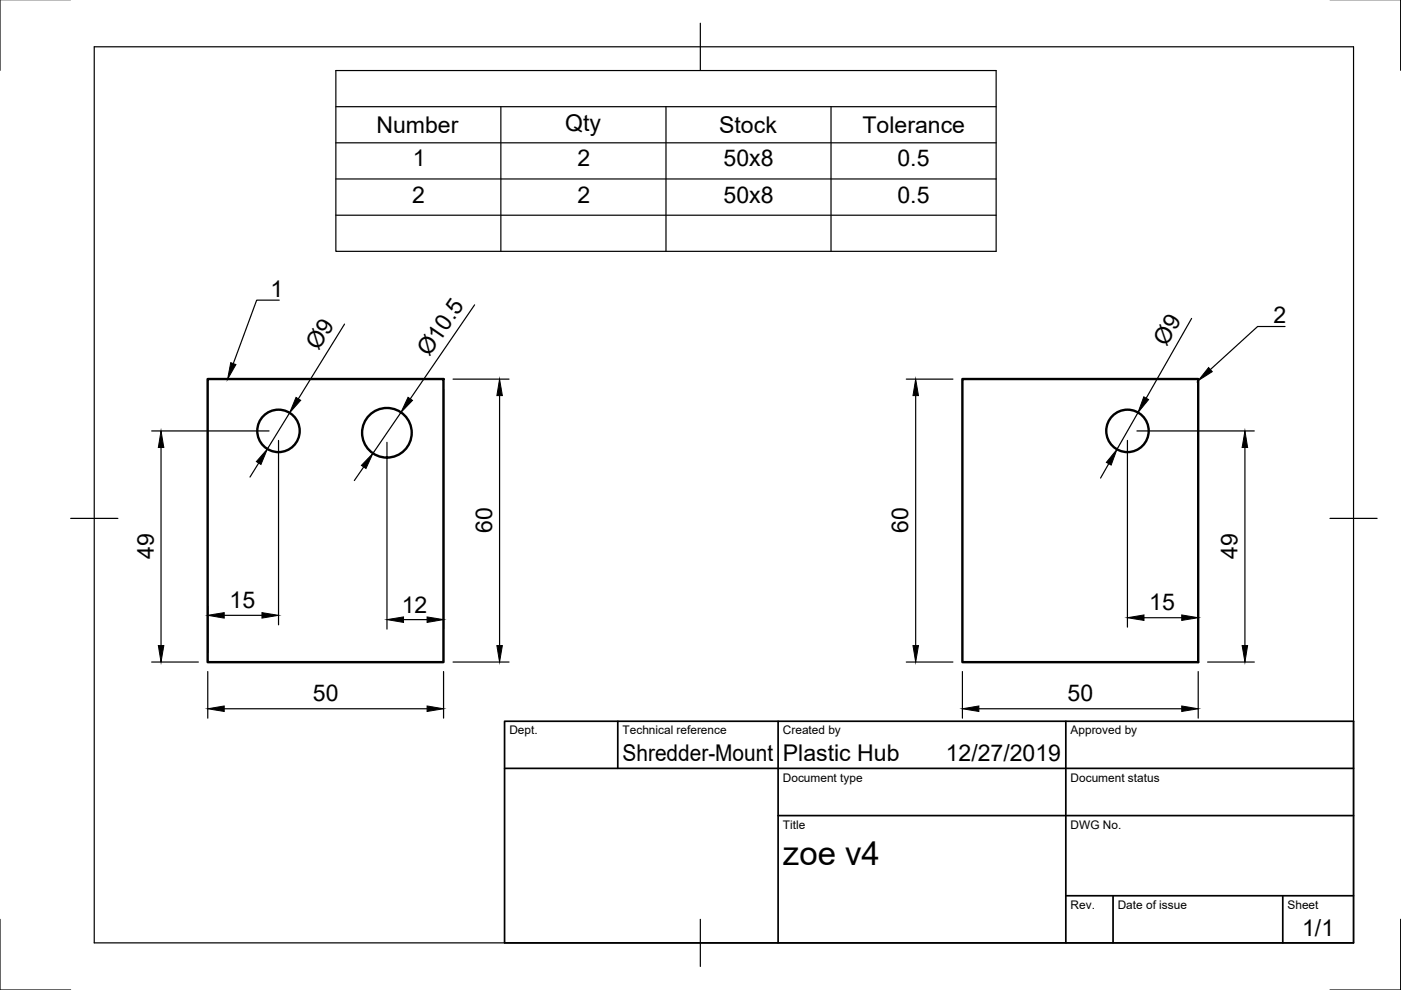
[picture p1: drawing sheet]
<svg xmlns="http://www.w3.org/2000/svg" width="297mm" height="210mm" viewBox="0 0 297 210" stroke-linecap="round" stroke-linejoin="round" font-family="sans-serif">
<!-- layer: Visible -->
<g fill="none" stroke="#000" stroke-width=".51">
<path d="M44 80.4h50v60h-50zM204 80.4h50v60h-50z"/>
<circle cx="59" cy="91.4" r="4.5"/>
<circle cx="82" cy="91.8" r="5.3"/>
<circle cx="239" cy="91.4" r="4.5"/>
</g>
<!-- layer: Border -->
<path d="M0 -.1v15M297 -.1v15M20 9.9h267v190h-267zM148.5 4.9v10M15 109.9h10M282 109.9h10M0 194.9v15h15M148.5 194.9v10M297 194.9v15h-15" fill="none" stroke="#000" stroke-width=".25"/>
<!-- layer: TitleBlock -->
<path d="M107 152.9h180v47h-180zM131 152.9v10M165 152.9v47M226 152.9v47M107 162.9h180M165 172.9h122M226 189.9h61M236 189.9v10M272 189.9v10" fill="none" stroke="#000" stroke-width=".36"/>
<!-- layer: Dimensions -->
<g fill="none" stroke="#000" stroke-width=".25">
<path d="M73 68.7l-9.8 15.9M100.6 64.6l-13.6 20M252.6 67.5l-9.6 16.9M32.2 91.4h24.8M34.1 94.9v42M54.8 98.2l-1.8 2.9M59.1 93.4v39.1M61.4 87.5l-4.7 7.7M77.1 99l-2 2.9M82 93.8v39.6M85 87.5l-5.9 8.6M94 82.4v51"/>
<path d="M96.1 80.4h11.8M105.9 83.9v53M192.2 80.4h9.8M194.1 83.9v53M235.1 98.3l-1.8 3.1M239 93.4v39.6M241 91.4h24.9M241.3 87.5l-4.5 7.8M254 82.4v50.6M263.9 94.9v42M44 128.5v9.9M47.5 130.5h8"/>
<path d="M85.6 131.4h5M242.5 131h8M32.2 140.4h9.9M44 142.4v9.9M47.5 150.3h43.1M94 142.4v9.9M96.1 140.4h11.8M192.2 140.4h9.8M204 142.4v9.9M207.5 150.3h43M254 142.4v9.9M256 140.4h9.9"/>
</g>
<g fill="#000" stroke="#000" stroke-width=".21">
<path d="M34.1 91.4l.6 3.5h-1.1zM56.7 95.2l-1.4 3.3-.9-.6zM62.8 84.3l1 .6-2.4 2.6zM79.1 96.1l-1.5 3.2-1-.6zM86.5 84.2l1 .7-2.5 2.6zM105.9 80.4l.6 3.5h-1.2zM194.1 80.4l.6 3.5h-1.1zM236.8 95.3l-1.2 3.3-1-.6zM242.5 84.1l1 .6-2.2 2.8zM263.9 91.4l.6 3.5h-1.1zM33.6 136.9h1.1l-.6 3.5zM44 130.5l3.5-.6v1.2z"/>
<path d="M55.5 129.9l3.6 .6-3.6 .6zM82 131.4l3.6-.6v1.2zM90.6 130.8l3.4 .6-3.4 .6zM105.3 136.9h1.2l-.6 3.5zM193.6 136.9h1.1l-.6 3.5zM239 131l3.5-.6v1.1zM250.5 130.4l3.5 .6-3.5 .5zM263.4 136.9h1.1l-.6 3.5zM44 150.3l3.5-.6v1.1zM90.6 149.7l3.4 .6-3.4 .5zM204 150.3l3.5-.6v1.1zM250.5 149.7l3.5 .6-3.5 .5z"/>
</g>
<!-- layer: Annotations -->
<path d="M48.9 76.9l1.1 .4-1.7 3.1zM256.2 77.9l.8 .9-3 1.9z" fill="#000" stroke="#000" stroke-width=".21"/>
<path d="M59.2 63.6h-4.8l-4.9 13.5M272.5 69.2h-5.9l-10 9.2" fill="none" stroke="#000" stroke-width=".25"/>
<!-- layer: BOM -->
<path d="M71.2 15h140v38.3h-140zM71.2 22.6h140M71.2 30.3h140M71.2 37.9h140M106.2 22.6v30.7M141.2 22.6v30.7M176.2 22.6v30.7M71.2 45.6h140" fill="none" stroke="#000" stroke-width=".25"/>
<text font-size="7" x="166" y="183.4">zoe v4</text>
<g font-size="4.9">
<text x="79.8" y="28.2">Number</text>
<text x="119.8" y="27.7">Qty</text>
<text x="152.5" y="28.2">Stock</text>
<text x="182.9" y="28.2">Tolerance</text>
<text x="87.5" y="35.3">1</text>
<text x="122.4" y="35.3">2</text>
<text x="153.4" y="35.3">50x8</text>
<text x="190.3" y="35.3">0.5</text>
<text x="87.4" y="43">2</text>
<text x="122.4" y="43">2</text>
<text x="153.4" y="43">50x8</text>
<text x="190.3" y="43">0.5</text>
<text x="57.4" y="62.9">1</text>
<text x="270" y="68.5">2</text>
<text x="67.5" y="74.5" transform="rotate(-58 67.5 74.5)">Ø9</text>
<text x="91" y="75.8" transform="rotate(-56 91 75.8)">Ø10.5</text>
<text x="247.4" y="73.5" transform="rotate(-60 247.4 73.5)">Ø9</text>
<text x="104.4" y="113.1" transform="rotate(-90 104.4 113.1)">60</text>
<text x="192.6" y="113.1" transform="rotate(-90 192.6 113.1)">60</text>
<text x="32.6" y="118.5" transform="rotate(-90 32.6 118.5)">49</text>
<text x="262.4" y="118.5" transform="rotate(-90 262.4 118.5)">49</text>
<text x="48.7" y="128.9">15</text>
<text x="85.2" y="129.9">12</text>
<text x="243.6" y="129.4">15</text>
<text x="66.3" y="148.7">50</text>
<text x="226.3" y="148.7">50</text>
<text x="132" y="161.4">Shredder-Mount</text>
<text x="166" y="161.4">Plastic Hub</text>
<text x="200.5" y="161.4">12/27/2019</text>
<text x="276.1" y="198.6">1/1</text>
</g>
<g font-size="2.5">
<text x="108" y="155.7">Dept.</text>
<text x="132" y="155.7">Technical reference</text>
<text x="166" y="155.7">Created by</text>
<text x="227" y="155.7">Approved by</text>
<text x="166" y="165.7">Document type</text>
<text x="227" y="165.7">Document status</text>
<text x="166" y="175.7">Title</text>
<text x="227" y="175.7">DWG No.</text>
<text x="227" y="192.7">Rev.</text>
<text x="237" y="192.7">Date of issue</text>
<text x="273" y="192.7">Sheet</text>
</g>
</svg>
